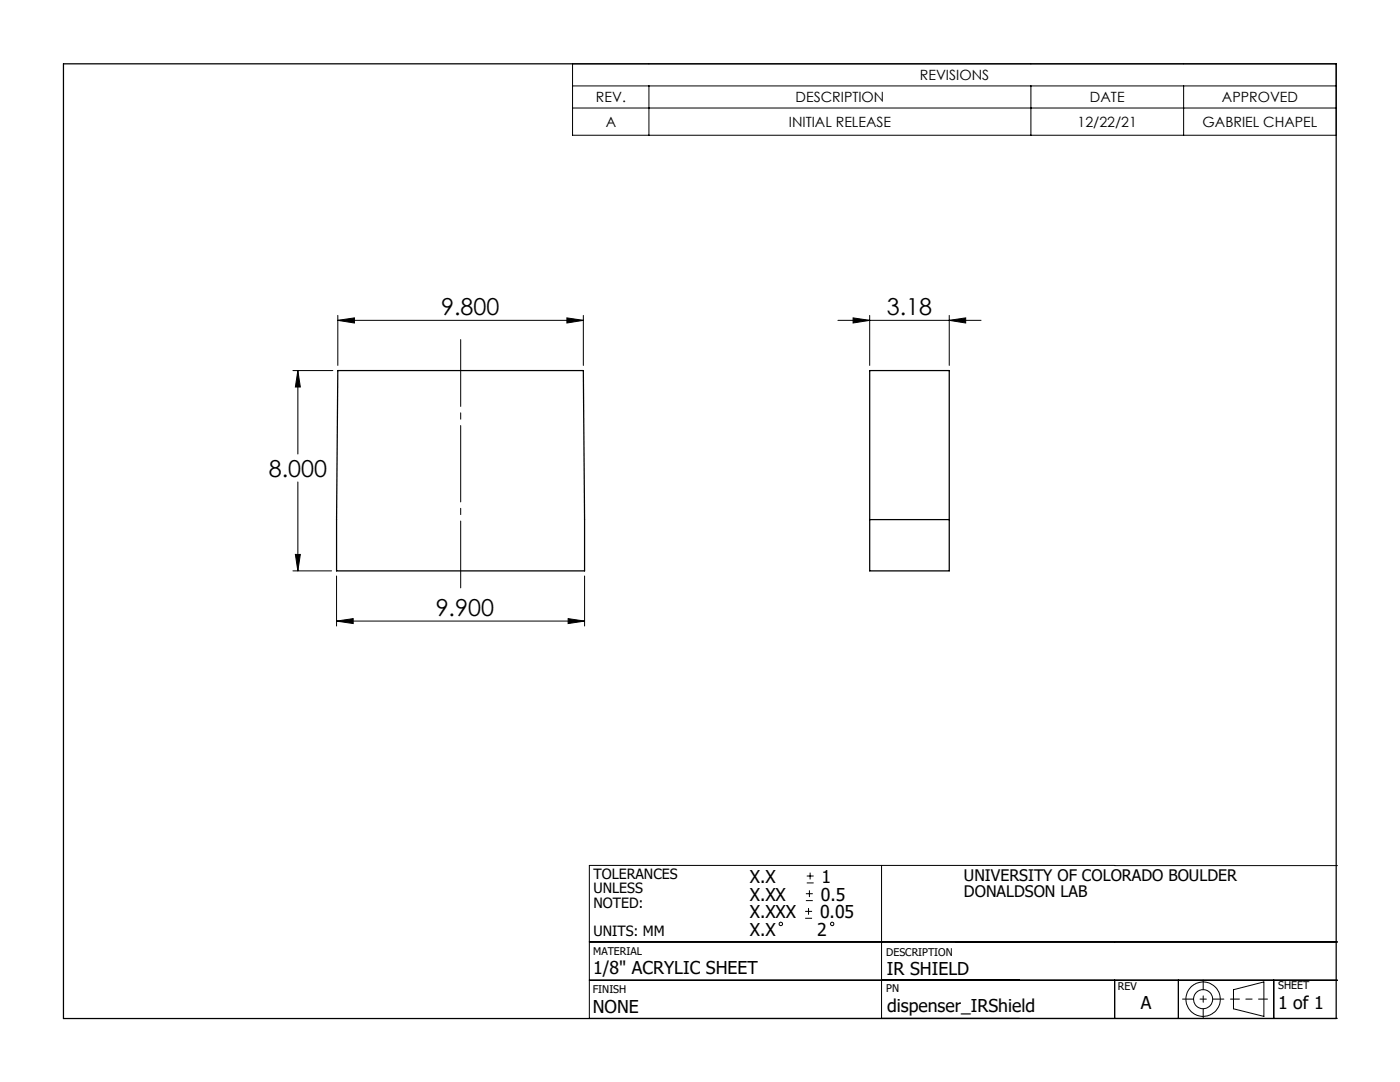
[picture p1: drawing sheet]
<svg xmlns="http://www.w3.org/2000/svg" width="279mm" height="216mm" viewBox="0 0 279 216" stroke-linecap="round" stroke-linejoin="round" font-family="sans-serif">
<g fill="none" stroke="#000" stroke-width=".2">
<path d="M114.3 12.7h152.4v14.3h-152.4zM114.3 17.1h152.4M129.5 17.1v9.9M205.7 17.1v9.9M236.2 17.1v9.9M114.3 21.6h152.4M58.5 73.9h7.9M59.4 73.9l.5 3.3h-1zM59.4 73.9v16.7M67.4 63.9l3.3-.5v1.1zM67.4 62.9v10M67.4 63.9h49"/>
<path d="M113.1 63.4l3.3 .5-3.3 .6zM116.4 62.9v10M167.2 63.9h28.6M170.3 63.4l3.3 .5-3.3 .6zM173.6 62.9v10M189.4 63.9l3.3-.5v1.1zM189.4 62.9v10M59.4 96.2v17.7M58.5 113.9h7.7M58.9 110.6h1l-.5 3.3zM67.2 114.9v10M116.7 114.9v10"/>
<path d="M67.2 123.9l3.3-.5v1zM67.2 123.9h49.5M113.4 123.4l3.3 .5-3.3 .5zM160.8 179.7h1.4M160.8 178.3h1.4M161 176.2h1.4M161 174.8h1.4M161.5 177.7v1.3M161.7 174.1v1.4M175.9 172.7v30.5M222.5 172.7h-104.9v30.5h149.3M222.5 172.7h44.4"/>
<path d="M117.6 195.6h149.3M117.6 188h149.3M160.7 183.2h1.4M160.7 181.9h1.4M161.4 181.2v1.3M222.5 195.6v7.6M235.2 195.6v7.6M246.2 197.5l6-1.6v6.9l-6-1.5zM254.2 195.6v7.6"/>
<circle cx="155.8" cy="184.3" r=".34"/>
<circle cx="166.1" cy="184.3" r=".33"/>
<circle cx="240.1" cy="199.4" r="3.4"/>
<circle cx="240.1" cy="199.4" r="1.91"/>
</g>
<path d="M236 199.4h8.2" fill="none" stroke="#000" stroke-width=".2" stroke-dasharray="15.2 1.3 1.3 1.3" stroke-dashoffset="13"/>
<path d="M240.1 195.5v7.7" fill="none" stroke="#000" stroke-width=".2" stroke-dasharray="15.2 1.3 1.3 1.3" stroke-dashoffset="13.3"/>
<path d="M245.6 199.4h7.4" fill="none" stroke="#000" stroke-width=".2" stroke-dasharray="15.2 1.3 1.3 1.3" stroke-dashoffset="13.4"/>
<path d="M12.7 12.7h254v190.5h-254zM67.4 73.9h49l.3 40h-49.5zM173.6 73.9h15.8v40h-15.8zM173.6 103.7h15.8" fill="none" stroke="#000" stroke-width=".25"/>
<path d="M91.9 117.3v-49.5" fill="none" stroke="#000" stroke-width=".2" stroke-dasharray="15.2 1.3 1.3 1.3" stroke-dashoffset="1.9"/>
<g fill="#000">
<path d="M113.1 63.4l3.3 .5-3.3 .6zM67.4 63.9l3.3-.5v1.1z"/>
<path d="M67.2 123.9l3.3-.5v1zM113.4 123.4l3.3 .5-3.3 .5zM59.4 73.9l.5 3.3h-1zM58.9 110.6h1l-.5 3.3zM170.3 63.4l3.3 .5-3.3 .6zM189.4 63.9l3.3-.5v1.1z"/>
</g>
<g font-size="4.7">
<text x="88" y="62.9">9.800</text>
<text x="177" y="62.9">3.18</text>
<text x="53.6" y="95.1">8.000</text>
<text x="86.9" y="122.9">9.900</text>
</g>
<g font-size="3.5">
<text x="149.6" y="176.2">X.X</text>
<text x="149.6" y="179.7">X.XX</text>
<text x="163.8" y="179.7">0.5</text>
<text x="164" y="176.2">1</text>
<text x="149.6" y="183.2">X.XXX</text>
<text x="163.7" y="183.2">0.05</text>
<text x="149.6" y="186.7">X.X</text>
<text x="163.1" y="186.7">2</text>
<text x="118.4" y="194.3">1/8&quot; ACRYLIC SHEET</text>
<text x="177" y="194.6">IR SHIELD</text>
<text x="118.3" y="202">NONE</text>
<text x="177" y="201.9">dispenser_IRShield</text>
<text x="227.7" y="201.4">A</text>
<text x="255.1" y="201.3">1 of 1</text>
</g>
<g font-size="3.2">
<text x="192.4" y="175.8">UNIVERSITY OF COLORADO BOULDER</text>
<text x="192.4" y="179">DONALDSON LAB</text>
</g>
<g font-size="2.8">
<text x="183.6" y="16">REVISIONS</text>
<text x="118.9" y="20.4">REV.</text>
<text x="158.8" y="20.4">DESCRIPTION</text>
<text x="217.5" y="20.4">DATE</text>
<text x="243.9" y="20.4">APPROVED</text>
<text x="120.9" y="25.3">A</text>
<text x="157.4" y="25.3">INITIAL RELEASE</text>
<text x="215.1" y="25.3">12/22/21</text>
<text x="240" y="25.3">GABRIEL CHAPEL</text>
<text x="118.4" y="175.5">TOLERANCES</text>
<text x="118.4" y="178.3">UNLESS</text>
<text x="118.4" y="181.1">NOTED:</text>
<text x="118.4" y="186.7">UNITS: MM</text>
</g>
<g font-size="2.1">
<text x="118.4" y="190.6">MATERIAL</text>
<text x="176.9" y="190.8">DESCRIPTION</text>
<text x="176.9" y="197.9">PN</text>
<text x="223.1" y="197.4">REV</text>
<text x="255.1" y="197.4">SHEET</text>
<text x="118.3" y="198.1">FINISH</text>
</g>
</svg>
